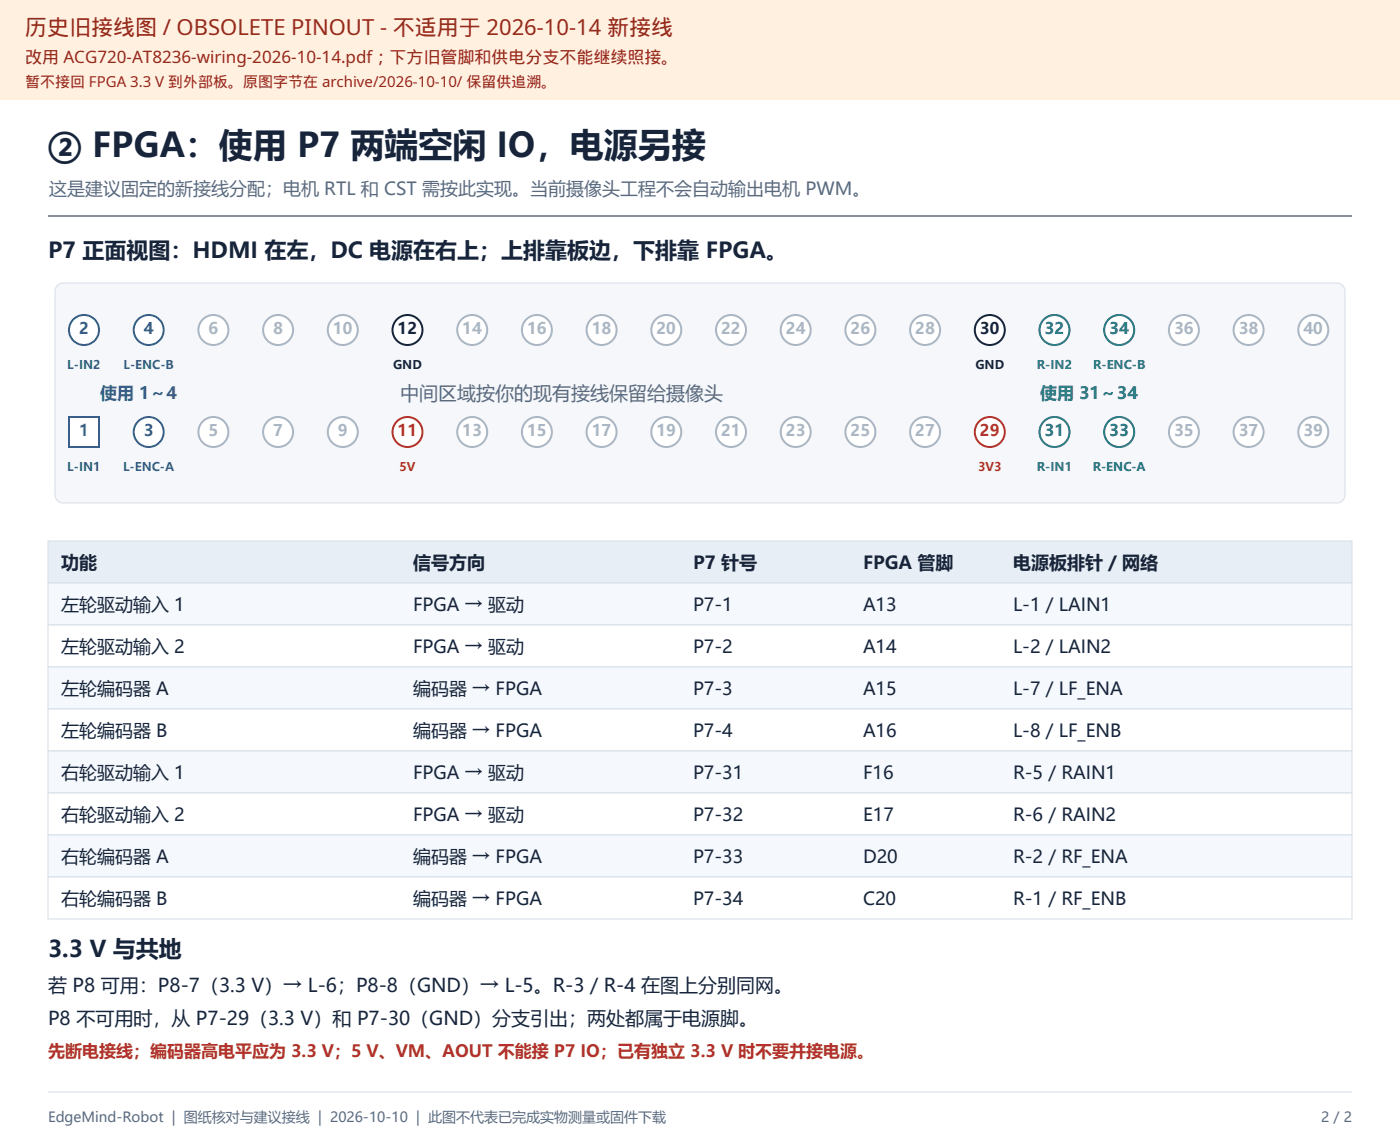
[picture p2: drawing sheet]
<svg xmlns="http://www.w3.org/2000/svg" width="494mm" height="402mm" viewBox="0 0 494 402" stroke-linecap="round" stroke-linejoin="round" font-family="sans-serif">
<path d="M0 35.3h493.9v366.9h-493.9z" fill-rule="evenodd" fill="#fff" stroke="#fff" stroke-width=".35"/>
<path d="M16.9 76.2h460.1" fill="none" stroke="#17243a" stroke-width=".35"/>
<path d="M16.9 385.2h460.1" fill="none" stroke="#d7dfe8" stroke-width=".35"/>
<path d="M20 100.9a2.82 2.82 0 0 1 2.2-1.1h449.5a2.82 2.82 0 0 1 2.8 2.9v71.9a2.82 2.82 0 0 1-2.8 2.8h-449.5a2.82 2.82 0 0 1-2.8-2.8v-71.9z" fill-rule="evenodd" fill="#f5f7fa" stroke="#d7dfe8" stroke-width=".35"/>
<g fill="#fff" stroke="#2465af" stroke-width=".71" stroke-linecap="butt">
<path d="M24.3 147.1h10.6v10.6h-10.6z" fill-rule="evenodd"/>
<circle cx="29.6" cy="116.4" r="5.3"/>
<circle cx="52.5" cy="116.4" r="5.3"/>
<circle cx="52.5" cy="152.4" r="5.3"/>
</g>
<g fill="#fff" stroke="#aab6c3" stroke-width=".71" stroke-linecap="butt">
<circle cx="75.3" cy="116.4" r="5.3"/>
<circle cx="75.3" cy="152.4" r="5.3"/>
<circle cx="98.1" cy="116.4" r="5.3"/>
<circle cx="98.1" cy="152.4" r="5.3"/>
<circle cx="120.9" cy="116.4" r="5.3"/>
<circle cx="120.9" cy="152.4" r="5.3"/>
<circle cx="166.6" cy="116.4" r="5.3"/>
<circle cx="166.6" cy="152.4" r="5.3"/>
<circle cx="189.4" cy="116.4" r="5.3"/>
<circle cx="189.4" cy="152.4" r="5.3"/>
<circle cx="212.2" cy="116.4" r="5.3"/>
<circle cx="212.2" cy="152.4" r="5.3"/>
<circle cx="235.1" cy="116.4" r="5.3"/>
<circle cx="235.1" cy="152.4" r="5.3"/>
<circle cx="257.9" cy="116.4" r="5.3"/>
<circle cx="257.9" cy="152.4" r="5.3"/>
<circle cx="280.7" cy="116.4" r="5.3"/>
<circle cx="280.7" cy="152.4" r="5.3"/>
<circle cx="303.5" cy="116.4" r="5.3"/>
<circle cx="303.5" cy="152.4" r="5.3"/>
<circle cx="326.4" cy="116.4" r="5.3"/>
<circle cx="326.4" cy="152.4" r="5.3"/>
<circle cx="417.7" cy="116.4" r="5.3"/>
<circle cx="417.7" cy="152.4" r="5.3"/>
<circle cx="440.5" cy="116.4" r="5.3"/>
<circle cx="440.5" cy="152.4" r="5.3"/>
<circle cx="463.3" cy="116.4" r="5.3"/>
<circle cx="463.3" cy="152.4" r="5.3"/>
</g>
<g fill="#fff" stroke="#17243a" stroke-width=".71" stroke-linecap="butt">
<circle cx="143.8" cy="116.4" r="5.3"/>
<circle cx="349.2" cy="116.4" r="5.3"/>
</g>
<g fill="#fff" stroke="#b63030" stroke-width=".71" stroke-linecap="butt">
<circle cx="143.8" cy="152.4" r="5.3"/>
<circle cx="349.2" cy="152.4" r="5.3"/>
</g>
<g fill="#fff" stroke="#12766e" stroke-width=".71" stroke-linecap="butt">
<circle cx="372" cy="116.4" r="5.3"/>
<circle cx="372" cy="152.4" r="5.3"/>
<circle cx="394.8" cy="116.4" r="5.3"/>
<circle cx="394.8" cy="152.4" r="5.3"/>
</g>
<path d="M16.9 190.9h460.1v14.8h-460.1z" fill-rule="evenodd" fill="#e8eef5" stroke="#d7dfe8" stroke-width=".35"/>
<path d="M16.9 205.7h460.1v14.8h-460.1z" fill-rule="evenodd" fill="#f5f8fc" stroke="#d7dfe8" stroke-width=".35"/>
<path d="M16.9 220.5h460.1v14.8h-460.1z" fill-rule="evenodd" fill="#fff" stroke="#d7dfe8" stroke-width=".35"/>
<path d="M16.9 235.3h460.1v14.8h-460.1z" fill-rule="evenodd" fill="#f5f8fc" stroke="#d7dfe8" stroke-width=".35"/>
<path d="M16.9 250.1h460.1v14.8h-460.1z" fill-rule="evenodd" fill="#fff" stroke="#d7dfe8" stroke-width=".35"/>
<path d="M16.9 264.9h460.1v14.9h-460.1z" fill-rule="evenodd" fill="#f5f8fc" stroke="#d7dfe8" stroke-width=".35"/>
<path d="M16.9 279.8h460.1v14.8h-460.1z" fill-rule="evenodd" fill="#fff" stroke="#d7dfe8" stroke-width=".35"/>
<path d="M16.9 294.6h460.1v14.8h-460.1z" fill-rule="evenodd" fill="#f5f8fc" stroke="#d7dfe8" stroke-width=".35"/>
<path d="M16.9 309.4h460.1v14.8h-460.1z" fill-rule="evenodd" fill="#fff" stroke="#d7dfe8" stroke-width=".35"/>
<path d="M0 0h493.9v35.3h-493.9z" fill-rule="evenodd" fill="#fff0df"/>
<text font-size="12" fill="#17243a" x="16.9" y="55.2">② FPGA：使用 P7 两端空闲 IO，电源另接</text>
<text font-size="8.1" fill="#17243a" x="16.9" y="337.5">3.3 V 与共地</text>
<text font-size="7.8" fill="#922c17" x="8.8" y="12.3">历史旧接线图 / OBSOLETE PINOUT - 不适用于 2026-10-14 新接线</text>
<text font-size="7.8" fill="#17243a" x="16.9" y="90.8">P7 正面视图：HDMI 在左，DC 电源在右上；上排靠板边，下排靠 FPGA。</text>
<text font-size="6.7" fill="#586b80" x="141.1" y="141">中间区域按你的现有接线保留给摄像头</text>
<g font-size="6.7" fill="#17243a">
<text x="16.9" y="349.9">若 P8 可用：P8-7（3.3 V）→ L-6；P8-8（GND）→ L-5。R-3 / R-4 在图上分别同网。</text>
<text x="16.9" y="361.5">P8 不可用时，从 P7-29（3.3 V）和 P7-30（GND）分支引出；两处都属于电源脚。</text>
</g>
<text font-size="6.3" fill="#586b80" x="17.3" y="68.6">这是建议固定的新接线分配；电机 RTL 和 CST 需按此实现。当前摄像头工程不会自动输出电机 PWM。</text>
<g font-size="6.3" fill="#17243a">
<text x="21.5" y="200.6">功能</text>
<text x="145.7" y="200.6">信号方向</text>
<text x="244.5" y="200.6">P7 针号</text>
<text x="304.4" y="200.6">FPGA 管脚</text>
<text x="357.4" y="200.6">电源板排针 / 网络</text>
<text x="21.5" y="215.4">左轮驱动输入 1</text>
<text x="145.7" y="215.4">FPGA → 驱动</text>
<text x="244.5" y="215.4">P7-1</text>
<text x="304.4" y="215.4">A13</text>
<text x="357.4" y="215.4">L-1 / LAIN1</text>
<text x="21.5" y="230.2">左轮驱动输入 2</text>
<text x="145.7" y="230.2">FPGA → 驱动</text>
<text x="244.5" y="230.2">P7-2</text>
<text x="304.4" y="230.2">A14</text>
<text x="357.4" y="230.2">L-2 / LAIN2</text>
<text x="21.5" y="245">左轮编码器 A</text>
<text x="145.7" y="245">编码器 → FPGA</text>
<text x="244.5" y="245">P7-3</text>
<text x="304.4" y="245">A15</text>
<text x="357.4" y="245">L-7 / LF_ENA</text>
<text x="21.5" y="259.8">左轮编码器 B</text>
<text x="145.7" y="259.8">编码器 → FPGA</text>
<text x="244.5" y="259.8">P7-4</text>
<text x="304.4" y="259.8">A16</text>
<text x="357.4" y="259.8">L-8 / LF_ENB</text>
<text x="21.5" y="274.6">右轮驱动输入 1</text>
<text x="145.7" y="274.6">FPGA → 驱动</text>
<text x="244.5" y="274.6">P7-31</text>
<text x="304.4" y="274.6">F16</text>
<text x="357.4" y="274.6">R-5 / RAIN1</text>
<text x="21.5" y="289.5">右轮驱动输入 2</text>
<text x="145.7" y="289.5">FPGA → 驱动</text>
<text x="244.5" y="289.5">P7-32</text>
<text x="304.4" y="289.5">E17</text>
<text x="357.4" y="289.5">R-6 / RAIN2</text>
<text x="21.5" y="304.3">右轮编码器 A</text>
<text x="145.7" y="304.3">编码器 → FPGA</text>
<text x="244.5" y="304.3">P7-33</text>
<text x="304.4" y="304.3">D20</text>
<text x="357.4" y="304.3">R-2 / RF_ENA</text>
<text x="21.5" y="319.1">右轮编码器 B</text>
<text x="145.7" y="319.1">编码器 → FPGA</text>
<text x="244.5" y="319.1">P7-34</text>
<text x="304.4" y="319.1">C20</text>
<text x="357.4" y="319.1">R-1 / RF_ENB</text>
</g>
<text font-size="6" fill="#922c17" x="8.8" y="22.2">改用 ACG720-AT8236-wiring-2026-10-14.pdf；下方旧管脚和供电分支不能继续照接。</text>
<text font-size="6" fill="#2465af" x="35.3" y="140.8">使用 1～4</text>
<text font-size="6" fill="#12766e" x="366.9" y="140.8">使用 31～34</text>
<text font-size="6" fill="#b63030" x="16.9" y="373">先断电接线；编码器高电平应为 3.3 V；5 V、VM、AOUT 不能接 P7 IO；已有独立 3.3 V 时不要并接电源。</text>
<g font-size="5.6" fill="#2465af">
<text x="27.9" y="117.8">2</text>
<text x="50.7" y="117.8">4</text>
<text x="27.9" y="153.8">1</text>
<text x="50.7" y="153.8">3</text>
</g>
<g font-size="5.6" fill="#aab6c3">
<text x="73.5" y="117.8">6</text>
<text x="96.4" y="117.8">8</text>
<text x="117.5" y="117.8">10</text>
<text x="163.1" y="117.8">14</text>
<text x="185.9" y="117.8">16</text>
<text x="208.8" y="117.8">18</text>
<text x="231.6" y="117.8">20</text>
<text x="254.4" y="117.8">22</text>
<text x="277.2" y="117.8">24</text>
<text x="300" y="117.8">26</text>
<text x="322.9" y="117.8">28</text>
<text x="414.2" y="117.8">36</text>
<text x="437" y="117.8">38</text>
<text x="459.8" y="117.8">40</text>
<text x="73.5" y="153.8">5</text>
<text x="96.4" y="153.8">7</text>
<text x="119.2" y="153.8">9</text>
<text x="163.1" y="153.8">13</text>
<text x="185.9" y="153.8">15</text>
<text x="208.8" y="153.8">17</text>
<text x="231.6" y="153.8">19</text>
<text x="254.4" y="153.8">21</text>
<text x="277.2" y="153.8">23</text>
<text x="300" y="153.8">25</text>
<text x="322.9" y="153.8">27</text>
<text x="414.2" y="153.8">35</text>
<text x="437" y="153.8">37</text>
<text x="459.8" y="153.8">39</text>
</g>
<g font-size="5.6" fill="#17243a">
<text x="140.3" y="117.8">12</text>
<text x="345.7" y="117.8">30</text>
</g>
<g font-size="5.6" fill="#12766e">
<text x="368.5" y="117.8">32</text>
<text x="391.3" y="117.8">34</text>
<text x="368.5" y="153.8">31</text>
<text x="391.3" y="153.8">33</text>
</g>
<g font-size="5.6" fill="#b63030">
<text x="140.3" y="153.8">11</text>
<text x="345.7" y="153.8">29</text>
</g>
<text font-size="5.3" fill="#922c17" x="8.8" y="30.7">暂不接回 FPGA 3.3 V 到外部板。原图字节在 archive/2026-10-10/ 保留供追溯。</text>
<g font-size="4.9" fill="#586b80">
<text x="16.9" y="395.6">EdgeMind-Robot | 图纸核对与建议接线 | 2026-10-10 | 此图不代表已完成实物测量或固件下载</text>
<text x="466.1" y="395.6">2 / 2</text>
</g>
<g font-size="4.2" fill="#2465af">
<text x="23.7" y="130.2">L-IN2</text>
<text x="43.6" y="130.2">L-ENC-B</text>
<text x="23.7" y="166.2">L-IN1</text>
<text x="43.4" y="166.2">L-ENC-A</text>
</g>
<g font-size="4.2" fill="#17243a">
<text x="138.7" y="130.2">GND</text>
<text x="344.1" y="130.2">GND</text>
</g>
<g font-size="4.2" fill="#12766e">
<text x="365.8" y="130.2">R-IN2</text>
<text x="385.6" y="130.2">R-ENC-B</text>
<text x="365.8" y="166.2">R-IN1</text>
<text x="385.5" y="166.2">R-ENC-A</text>
</g>
<g font-size="4.2" fill="#b63030">
<text x="140.9" y="166.2">5V</text>
<text x="345.1" y="166.2">3V3</text>
</g>
</svg>
